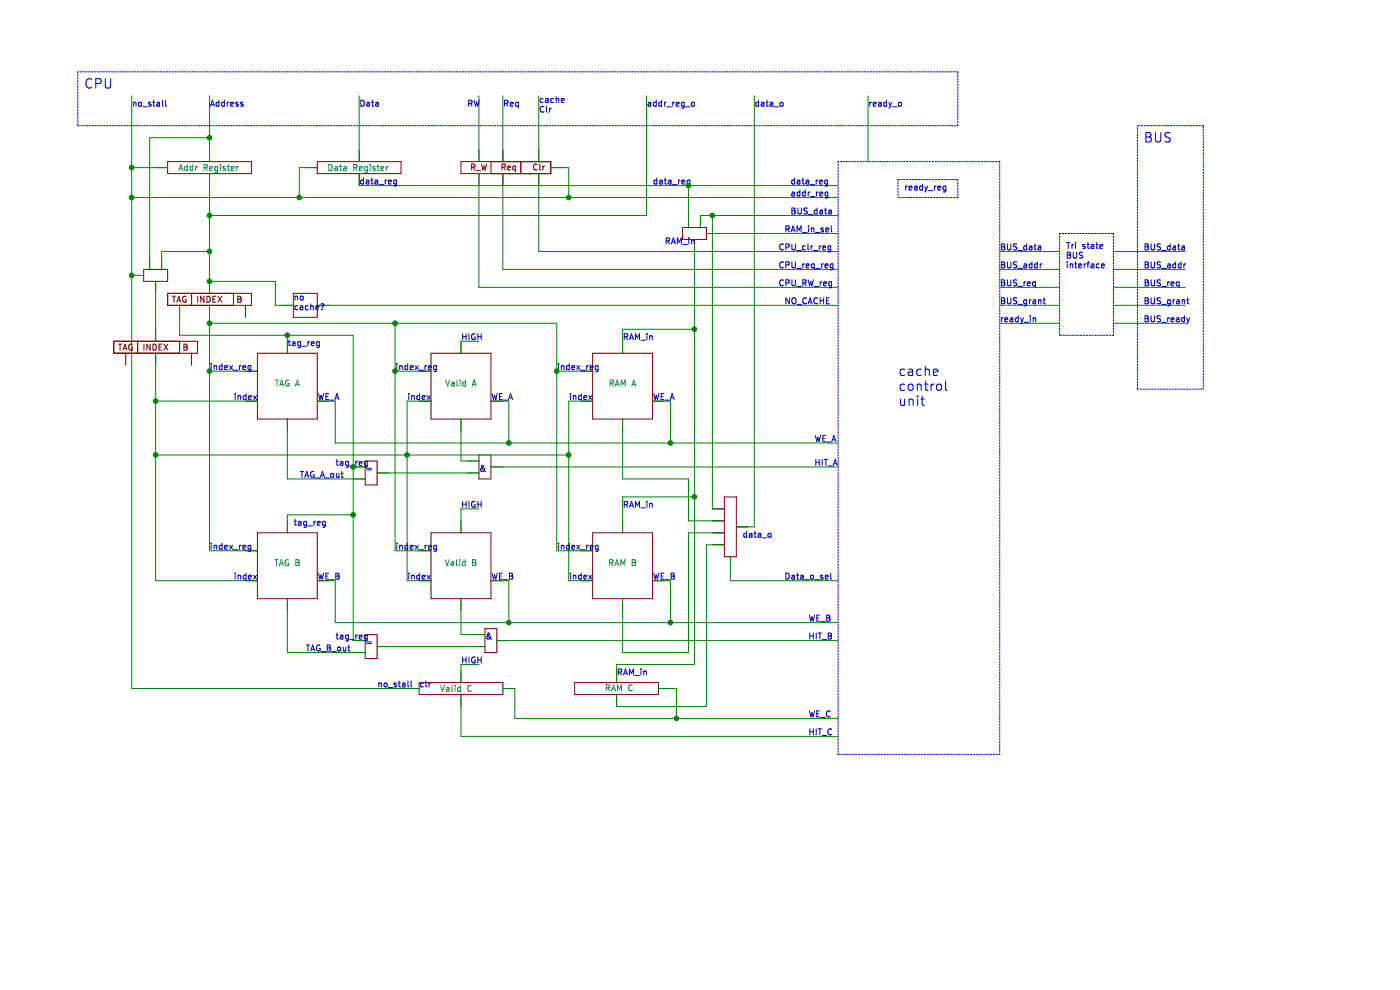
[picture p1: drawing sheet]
EESchema Schematic File Version 4
EELAYER 30 0
EELAYER END
$Descr A4 11693 8268
encoding utf-8
Sheet 1 1
Title ""
Date ""
Rev ""
Comp ""
Comment1 ""
Comment2 ""
Comment3 ""
Comment4 ""
$EndDescr
$Comp
L New_Library:RAM U?
U 1 1
P 5200 4750
F 0 "U?" H 5200 5556 50  0001 C CNN
F 1 "RAM B" H 5200 4800 50  0000 C CNN
F 2 "" H 5200 4750 50  0001 C CNN
F 3 "" H 5200 4750 50  0001 C CNN
	1    5200 4750
	1    0    0    -1  
$EndComp
$Comp
L New_Library:RAM U?
U 1 1
P 5200 3250
F 0 "U?" H 5200 4056 50  0001 C CNN
F 1 "RAM A" H 5200 3300 50  0000 C CNN
F 2 "" H 5200 3250 50  0001 C CNN
F 3 "" H 5200 3250 50  0001 C CNN
	1    5200 3250
	1    0    0    -1  
$EndComp
$Comp
L New_Library:register U?
U 1 1
P 3850 5750
F 0 "U?" H 3181 5771 50  0001 R CNN
F 1 "Valid C" H 3950 5750 50  0000 R CNN
F 2 "" H 3850 5750 50  0001 C CNN
F 3 "" H 3850 5750 50  0001 C CNN
	1    3850 5750
	1    0    0    -1  
$EndComp
$Comp
L New_Library:RAM U?
U 1 1
P 3850 4750
F 0 "U?" H 3850 5556 50  0001 C CNN
F 1 "Valid B" H 3850 4800 50  0000 C CNN
F 2 "" H 3850 4750 50  0001 C CNN
F 3 "" H 3850 4750 50  0001 C CNN
	1    3850 4750
	1    0    0    -1  
$EndComp
$Comp
L New_Library:RAM U?
U 1 1
P 3850 3250
F 0 "U?" H 3850 4056 50  0001 C CNN
F 1 "Valid A" H 3850 3300 50  0000 C CNN
F 2 "" H 3850 3250 50  0001 C CNN
F 3 "" H 3850 3250 50  0001 C CNN
	1    3850 3250
	1    0    0    -1  
$EndComp
$Comp
L New_Library:RAM U?
U 1 1
P 2400 4750
F 0 "U?" H 2400 5556 50  0001 C CNN
F 1 "TAG B" H 2400 4800 50  0000 C CNN
F 2 "" H 2400 4750 50  0001 C CNN
F 3 "" H 2400 4750 50  0001 C CNN
	1    2400 4750
	1    0    0    -1  
$EndComp
$Comp
L New_Library:RAM U?
U 1 1
P 2400 3250
F 0 "U?" H 2400 4056 50  0001 C CNN
F 1 "TAG A" H 2400 3300 50  0000 C CNN
F 2 "" H 2400 3250 50  0001 C CNN
F 3 "" H 2400 3250 50  0001 C CNN
	1    2400 3250
	1    0    0    -1  
$EndComp
$Comp
L New_Library:register U?
U 1 1
P 1750 1400
F 0 "U?" H 1081 1421 50  0001 R CNN
F 1 "Addr Register" H 2000 1400 50  0000 R CNN
F 2 "" H 1750 1400 50  0001 C CNN
F 3 "" H 1750 1400 50  0001 C CNN
	1    1750 1400
	1    0    0    -1  
$EndComp
Text Notes 1750 900  0    50   ~ 0
Address
$Comp
L New_Library:register U?
U 1 1
P 3000 1400
F 0 "U?" H 2331 1421 50  0001 R CNN
F 1 "Data Register" H 3250 1400 50  0000 R CNN
F 2 "" H 3000 1400 50  0001 C CNN
F 3 "" H 3000 1400 50  0001 C CNN
	1    3000 1400
	1    0    0    -1  
$EndComp
Text Notes 3000 900  0    50   ~ 0
Data
Wire Wire Line
	3000 1350 3000 800 
$Comp
L New_Library:controlreg ds
U 1 1
P 4250 1400
F 0 "ds" H 3581 1354 50  0001 R CNN
F 1 "controlreg" H 3771 1400 50  0001 R CNN
F 2 "" H 4250 1400 50  0001 C CNN
F 3 "" H 4250 1400 50  0001 C CNN
	1    4250 1400
	-1   0    0    1   
$EndComp
Text Notes 3900 900  0    50   ~ 0
RW
Text Notes 4200 900  0    50   ~ 0
Req
Text Notes 4500 950  0    50   ~ 0
cache\nClr
Text Notes 1100 900  0    50   ~ 0
no_stall
Wire Wire Line
	1100 1400 1400 1400
Wire Wire Line
	1100 1400 1100 1650
Wire Wire Line
	1100 1650 2500 1650
Wire Wire Line
	2500 1650 2500 1400
Wire Wire Line
	2500 1400 2650 1400
Wire Wire Line
	2500 1650 4750 1650
Wire Wire Line
	4750 1650 4750 1400
Wire Wire Line
	4750 1400 4600 1400
Connection ~ 2500 1650
$Comp
L New_Library:PCregister U?
U 1 1
P 1750 2500
F 0 "U?" H 2128 2500 50  0001 L CNN
F 1 "PCregister" H 1271 2455 50  0001 R CNN
F 2 "" H 1750 2500 50  0001 C CNN
F 3 "" H 1750 2500 50  0001 C CNN
	1    1750 2500
	1    0    0    -1  
$EndComp
Wire Wire Line
	1750 3100 2150 3100
Wire Wire Line
	1750 3100 1750 4600
Wire Wire Line
	1750 4600 2150 4600
Connection ~ 1750 3100
Wire Wire Line
	1750 2700 3300 2700
Wire Wire Line
	3300 2700 3300 3100
Wire Wire Line
	3300 3100 3600 3100
Connection ~ 1750 2700
Wire Wire Line
	1750 2700 1750 3100
Wire Wire Line
	3300 3100 3300 4600
Wire Wire Line
	3300 4600 3600 4600
Connection ~ 3300 3100
Wire Wire Line
	3300 2700 4650 2700
Wire Wire Line
	4650 2700 4650 3100
Wire Wire Line
	4650 3100 4950 3100
Connection ~ 3300 2700
Wire Wire Line
	4650 3100 4650 4600
Wire Wire Line
	4650 4600 4950 4600
Connection ~ 4650 3100
Text Notes 1750 3100 0    50   ~ 0
index_reg
Text Notes 1750 4600 0    50   ~ 0
index_reg
Text Notes 3300 3100 0    50   ~ 0
index_reg
Text Notes 3300 4600 0    50   ~ 0
index_reg
Text Notes 4650 3100 0    50   ~ 0
index_reg
Text Notes 4650 4600 0    50   ~ 0
index_reg
$Comp
L New_Library:PCregister U?
U 1 1
P 1300 2900
F 0 "U?" H 1678 2900 50  0001 L CNN
F 1 "PCregister" H 1678 2855 50  0001 L CNN
F 2 "" H 1300 2900 50  0001 C CNN
F 3 "" H 1300 2900 50  0001 C CNN
	1    1300 2900
	1    0    0    -1  
$EndComp
Wire Wire Line
	1300 2950 1300 3350
Wire Wire Line
	1300 3350 2150 3350
Wire Wire Line
	1300 3350 1300 3800
Wire Wire Line
	1300 4850 2150 4850
Connection ~ 1300 3350
Wire Wire Line
	1300 3800 3400 3800
Wire Wire Line
	3400 3800 3400 3350
Wire Wire Line
	3400 3350 3600 3350
Connection ~ 1300 3800
Wire Wire Line
	1300 3800 1300 4850
Wire Wire Line
	3400 3800 3400 4850
Wire Wire Line
	3400 4850 3600 4850
Connection ~ 3400 3800
Wire Wire Line
	3400 3800 4750 3800
Wire Wire Line
	4750 3800 4750 3350
Wire Wire Line
	4750 3350 4950 3350
Wire Wire Line
	4750 3800 4750 4850
Wire Wire Line
	4750 4850 4950 4850
Connection ~ 4750 3800
$Comp
L 4xxx:2-1 U?
U 1 1
P 1300 2250
F 0 "U?" H 1162 2254 50  0001 R CNN
F 1 "2-1" H 1162 2300 50  0001 R CNN
F 2 "" H 1300 2250 50  0001 C CNN
F 3 "" H 1300 2250 50  0001 C CNN
	1    1300 2250
	-1   0    0    1   
$EndComp
Wire Wire Line
	1750 800  1750 1150
Wire Wire Line
	1300 2350 1300 2850
Wire Wire Line
	1350 2250 1350 2100
Wire Wire Line
	1250 1150 1750 1150
Connection ~ 1750 1150
Wire Wire Line
	1750 1150 1750 1350
Wire Wire Line
	1750 2550 1750 2700
Wire Wire Line
	1100 2300 1200 2300
Text Notes 1950 4850 0    50   ~ 0
index
Text Notes 1950 3350 0    50   ~ 0
index
Text Notes 3400 3350 0    50   ~ 0
index
Text Notes 3400 4850 0    50   ~ 0
index
Text Notes 4750 3350 0    50   ~ 0
index
Text Notes 4750 4850 0    50   ~ 0
index
Wire Wire Line
	1500 2550 1500 2800
Wire Wire Line
	1500 2800 2400 2800
Wire Wire Line
	2400 2800 2400 2950
Wire Wire Line
	2400 2800 2950 2800
Wire Wire Line
	2950 4300 2400 4300
Wire Wire Line
	2400 4300 2400 4450
Connection ~ 2400 2800
Text Notes 2400 2900 0    50   ~ 0
tag_reg
Text Notes 2450 4400 0    50   ~ 0
tag_reg
Wire Wire Line
	2650 3350 2800 3350
Wire Wire Line
	2800 3350 2800 3700
Wire Wire Line
	2800 3700 4250 3700
Wire Wire Line
	4250 3700 4250 3350
Wire Wire Line
	4250 3350 4100 3350
Wire Wire Line
	4250 3700 5600 3700
Wire Wire Line
	5600 3700 5600 3350
Wire Wire Line
	5600 3350 5450 3350
Connection ~ 4250 3700
Wire Wire Line
	5600 3700 7000 3700
Connection ~ 5600 3700
Text Notes 6800 3700 0    50   ~ 0
WE_A
Text Notes 5450 3350 0    50   ~ 0
WE_A
Text Notes 4100 3350 0    50   ~ 0
WE_A
Text Notes 2650 3350 0    50   ~ 0
WE_A
Wire Wire Line
	2650 4850 2800 4850
Wire Wire Line
	2800 4850 2800 5200
Wire Wire Line
	2800 5200 4250 5200
Wire Wire Line
	4250 5200 4250 4850
Wire Wire Line
	4250 4850 4100 4850
Wire Wire Line
	4250 5200 5600 5200
Wire Wire Line
	5600 5200 5600 4850
Wire Wire Line
	5600 4850 5450 4850
Connection ~ 4250 5200
Wire Wire Line
	5600 5200 7000 5200
Connection ~ 5600 5200
Text Notes 6750 5200 0    50   ~ 0
WE_B
Text Notes 5450 4850 0    50   ~ 0
WE_B
Text Notes 4100 4850 0    50   ~ 0
WE_B
Text Notes 2650 4850 0    50   ~ 0
WE_B
$Comp
L New_Library:1to1 U?
U 1 1
P 2550 2550
F 0 "U?" H 2550 2815 50  0001 C CNN
F 1 "no cache" H 2550 2600 50  0001 C CNN
F 2 "" H 2550 2550 50  0001 C CNN
F 3 "" H 2550 2550 50  0001 C CNN
	1    2550 2550
	1    0    0    -1  
$EndComp
Wire Wire Line
	1750 2350 2300 2350
Wire Wire Line
	2300 2350 2300 2550
Wire Wire Line
	2300 2550 2450 2550
Connection ~ 1750 2350
Wire Wire Line
	1750 2350 1750 2450
Wire Wire Line
	2650 2550 7000 2550
Text Notes 6550 2550 0    50   ~ 0
NO_CACHE
Wire Wire Line
	1350 2100 1750 2100
Connection ~ 1750 2100
Wire Wire Line
	1750 2100 1750 2350
Connection ~ 1100 1650
Text Notes 2450 2600 0    50   ~ 0
no \ncache?
$Comp
L 4xxx:2-1 U?
U 1 1
P 3050 3950
F 0 "U?" H 2912 3954 50  0001 R CNN
F 1 "2-1" H 2912 4000 50  0001 R CNN
F 2 "" H 3050 3950 50  0001 C CNN
F 3 "" H 3050 3950 50  0001 C CNN
	1    3050 3950
	0    1    1    0   
$EndComp
Text Notes 3050 3950 0    50   ~ 0
=
Wire Wire Line
	2400 3500 2400 4000
Wire Wire Line
	2400 4000 3050 4000
Wire Wire Line
	2950 2800 2950 3900
Wire Wire Line
	3050 3900 2950 3900
Connection ~ 2950 3900
Wire Wire Line
	2950 3900 2950 4300
$Comp
L 4xxx:2-1 U?
U 1 1
P 4000 3900
F 0 "U?" H 3862 3904 50  0001 R CNN
F 1 "2-1" H 3862 3950 50  0001 R CNN
F 2 "" H 4000 3900 50  0001 C CNN
F 3 "" H 4000 3900 50  0001 C CNN
	1    4000 3900
	0    1    1    0   
$EndComp
Text Notes 4000 3950 0    50   ~ 0
&
Wire Wire Line
	3150 3950 4000 3950
Wire Wire Line
	3850 3500 3850 3850
Wire Wire Line
	3850 3850 4000 3850
Wire Wire Line
	4100 3900 7000 3900
Text Notes 6800 3900 0    50   ~ 0
HIT_A
$Comp
L 4xxx:2-1 U?
U 1 1
P 3050 5400
F 0 "U?" H 2912 5404 50  0001 R CNN
F 1 "2-1" H 2912 5450 50  0001 R CNN
F 2 "" H 3050 5400 50  0001 C CNN
F 3 "" H 3050 5400 50  0001 C CNN
	1    3050 5400
	0    1    1    0   
$EndComp
Wire Wire Line
	2400 5000 2400 5450
Wire Wire Line
	2400 5450 3050 5450
Wire Wire Line
	2950 5350 3050 5350
Connection ~ 2950 4300
Text Notes 3050 5400 0    50   ~ 0
=
$Comp
L 4xxx:2-1 U?
U 1 1
P 4050 5350
F 0 "U?" H 3912 5354 50  0001 R CNN
F 1 "2-1" H 3912 5400 50  0001 R CNN
F 2 "" H 4050 5350 50  0001 C CNN
F 3 "" H 4050 5350 50  0001 C CNN
	1    4050 5350
	0    1    1    0   
$EndComp
Text Notes 4050 5350 0    50   ~ 0
&
Wire Wire Line
	3150 5400 4050 5400
Wire Wire Line
	3850 5000 3850 5300
Wire Wire Line
	3850 5300 4050 5300
Wire Wire Line
	4150 5350 7000 5350
Text Notes 6750 5350 0    50   ~ 0
HIT_B
Wire Wire Line
	3850 5800 3850 6150
Wire Wire Line
	3850 6150 7000 6150
Text Notes 6750 6150 0    50   ~ 0
HIT_C
$Comp
L New_Library:register U?
U 1 1
P 5150 5750
F 0 "U?" H 4481 5771 50  0001 R CNN
F 1 "RAM C" H 5250 5750 50  0000 R CNN
F 2 "" H 5150 5750 50  0001 C CNN
F 3 "" H 5150 5750 50  0001 C CNN
	1    5150 5750
	-1   0    0    1   
$EndComp
Wire Wire Line
	4200 5750 4300 5750
Wire Wire Line
	4300 5750 4300 6000
Wire Wire Line
	4300 6000 5650 6000
Wire Wire Line
	5650 6000 5650 5750
Wire Wire Line
	5650 5750 5500 5750
Wire Wire Line
	5650 6000 7000 6000
Connection ~ 5650 6000
Text Notes 6750 6000 0    50   ~ 0
WE_C
Text Notes 3500 5750 0    50   ~ 0
clr
Wire Wire Line
	1100 5750 3500 5750
Connection ~ 1100 2300
Text Notes 3150 5750 0    50   ~ 0
no_stall
Wire Wire Line
	3850 5700 3850 5550
Wire Wire Line
	3850 4450 3850 4250
Wire Wire Line
	3850 4250 4000 4250
Wire Wire Line
	3850 5550 4000 5550
Wire Wire Line
	3850 2950 3850 2850
Wire Wire Line
	3850 2850 4000 2850
Text Notes 3850 2850 0    50   ~ 0
HIGH
Text Notes 3850 4250 0    50   ~ 0
HIGH
Text Notes 3850 5550 0    50   ~ 0
HIGH
Wire Wire Line
	2950 4300 2950 5350
Text Notes 2800 5350 0    50   ~ 0
tag_reg
Text Notes 2800 3900 0    50   ~ 0
tag_reg
Text Notes 2500 4000 0    50   ~ 0
TAG_A_out
Text Notes 2550 5450 0    50   ~ 0
TAG_B_out
$Comp
L New_Library:4to1 U?
U 1 1
P 6100 4400
F 0 "U?" V 5777 4400 50  0001 C CNN
F 1 "4to1" V 5776 4400 50  0001 C CNN
F 2 "" H 6100 4400 50  0001 C CNN
F 3 "" H 6100 4400 50  0001 C CNN
	1    6100 4400
	0    1    1    0   
$EndComp
Wire Wire Line
	5150 5800 5150 5900
Wire Wire Line
	5150 5900 5900 5900
Wire Wire Line
	5900 5900 5900 4550
Wire Wire Line
	5900 4550 6050 4550
Wire Wire Line
	5200 5000 5200 5450
Wire Wire Line
	5200 5450 5750 5450
Wire Wire Line
	5750 5450 5750 4450
Wire Wire Line
	5750 4450 6050 4450
Wire Wire Line
	5200 3500 5200 4000
Wire Wire Line
	5200 4000 5750 4000
Wire Wire Line
	5750 4000 5750 4350
Wire Wire Line
	5750 4350 6050 4350
Wire Wire Line
	6150 4400 6300 4400
Wire Wire Line
	6300 4400 6300 800 
Wire Wire Line
	1100 2300 1100 5750
Wire Wire Line
	6100 4650 6100 4850
Wire Wire Line
	6100 4850 7000 4850
Text Notes 6550 4850 0    50   ~ 0
Data_o_sel
Text Notes 6200 4500 0    50   ~ 0
data_o
Text Notes 6300 900  0    50   ~ 0
data_o
Wire Wire Line
	1750 1800 5400 1800
Wire Wire Line
	5400 1800 5400 800 
Text Notes 5400 900  0    50   ~ 0
addr_reg_o
Wire Wire Line
	4000 2400 7000 2400
Text Notes 6500 2400 0    50   ~ 0
CPU_RW_reg
Wire Wire Line
	4200 2250 7000 2250
Text Notes 6500 2250 0    50   ~ 0
CPU_req_reg
Wire Wire Line
	4500 2100 7000 2100
Text Notes 6500 2100 0    50   ~ 0
CPU_clr_reg
Wire Wire Line
	1250 1150 1250 2250
Wire Wire Line
	4200 1450 4200 2250
Wire Wire Line
	4500 1450 4500 2100
Wire Wire Line
	1750 1800 1750 2100
Wire Wire Line
	4200 800  4200 1350
Wire Wire Line
	4500 800  4500 1350
Wire Wire Line
	1100 1650 1100 2300
Wire Wire Line
	1750 1450 1750 1800
Connection ~ 1750 1800
Wire Wire Line
	1100 1400 1100 800 
Connection ~ 1100 1400
Wire Wire Line
	4000 1350 4000 800 
Wire Wire Line
	4000 1450 4000 2400
$Comp
L 4xxx:2-1 U?
U 1 1
P 5800 1900
F 0 "U?" H 5662 1904 50  0001 R CNN
F 1 "2-1" H 5662 1950 50  0001 R CNN
F 2 "" H 5800 1900 50  0001 C CNN
F 3 "" H 5800 1900 50  0001 C CNN
	1    5800 1900
	-1   0    0    1   
$EndComp
Wire Wire Line
	5800 2750 5200 2750
Wire Wire Line
	5200 2750 5200 2950
Text Notes 5550 2050 0    50   ~ 0
RAM_in
Wire Wire Line
	5800 2750 5800 4150
Wire Wire Line
	5800 4150 5200 4150
Wire Wire Line
	5200 4150 5200 4450
Connection ~ 5800 2750
Wire Wire Line
	5800 4150 5800 5550
Wire Wire Line
	5800 5550 5150 5550
Wire Wire Line
	5150 5550 5150 5700
Connection ~ 5800 4150
Text Notes 5200 2850 0    50   ~ 0
RAM_in
Text Notes 5200 4250 0    50   ~ 0
RAM_in
Text Notes 5150 5650 0    50   ~ 0
RAM_in
Wire Wire Line
	3000 1450 3000 1550
Wire Wire Line
	3000 1550 5750 1550
Text Notes 3000 1550 0    50   ~ 0
data_reg
Text Notes 5450 1550 0    50   ~ 0
data_reg
Wire Wire Line
	5900 1950 7000 1950
Text Notes 6550 1950 0    50   ~ 0
RAM_in_sel
Wire Wire Line
	4750 1650 7000 1650
Connection ~ 4750 1650
Wire Wire Line
	5750 1550 7000 1550
Connection ~ 5750 1550
Wire Wire Line
	5800 2000 5800 2750
Wire Wire Line
	5850 1800 5950 1800
Text Notes 6600 1800 0    50   ~ 0
BUS_data
Text Notes 6600 1550 0    50   ~ 0
data_reg
Text Notes 6600 1650 0    50   ~ 0
addr_reg
Wire Wire Line
	5850 1800 5850 1900
Wire Wire Line
	5750 1550 5750 1900
Text Notes 9550 2100 0    50   ~ 0
BUS_data
Wire Wire Line
	9300 2100 9900 2100
Text Notes 9550 2250 0    50   ~ 0
BUS_addr
Wire Wire Line
	9300 2250 9900 2250
Text Notes 9550 2400 0    50   ~ 0
BUS_req
Wire Wire Line
	9900 2400 9300 2400
Text Notes 9550 2550 0    50   ~ 0
BUS_grant
Wire Wire Line
	9300 2550 9900 2550
Text Notes 9550 2700 0    50   ~ 0
BUS_ready
Wire Wire Line
	9900 2700 9300 2700
Wire Notes Line
	9300 2800 8850 2800
Wire Notes Line
	8850 2800 8850 1950
Wire Notes Line
	8850 1950 9300 1950
Wire Notes Line
	9300 1950 9300 2800
Text Notes 8900 2250 0    50   ~ 0
Tri state\nBUS \ninterface
Wire Notes Line
	7000 1350 7000 6300
Wire Notes Line
	7000 6300 8350 6300
Wire Notes Line
	8350 6300 8350 1350
Wire Notes Line
	8350 1350 7000 1350
Wire Wire Line
	8850 2100 8350 2100
Wire Wire Line
	8850 2250 8350 2250
Wire Wire Line
	8850 2400 8350 2400
Wire Wire Line
	8850 2550 8350 2550
Wire Wire Line
	8850 2700 8350 2700
Text Notes 8350 2100 0    50   ~ 0
BUS_data
Text Notes 8350 2250 0    50   ~ 0
BUS_addr
Text Notes 8350 2400 0    50   ~ 0
BUS_req
Text Notes 8350 2550 0    50   ~ 0
BUS_grant
Text Notes 8350 2700 0    50   ~ 0
ready_in
Wire Wire Line
	7250 1350 7250 800 
Text Notes 7250 900  0    50   ~ 0
ready_o
Wire Notes Line
	7500 1500 8000 1500
Wire Notes Line
	8000 1500 8000 1650
Wire Notes Line
	8000 1650 7500 1650
Wire Notes Line
	7500 1500 7500 1650
Text Notes 7550 1600 0    50   ~ 0
ready_reg
Text Notes 7500 3400 0    79   ~ 0
cache\ncontrol\nunit
Wire Notes Line
	650  1050 8000 1050
Wire Notes Line
	8000 1050 8000 600 
Wire Notes Line
	8000 600  650  600 
Wire Notes Line
	650  600  650  1050
Wire Notes Line
	9500 1050 9500 3250
Wire Notes Line
	9500 3250 10050 3250
Wire Notes Line
	10050 3250 10050 1050
Wire Notes Line
	10050 1050 9500 1050
Text Notes 700  750  0    79   ~ 0
CPU
Text Notes 9550 1200 0    79   ~ 0
BUS
Wire Wire Line
	6050 4250 5950 4250
Wire Wire Line
	5950 4250 5950 1800
Connection ~ 5950 1800
Wire Wire Line
	5950 1800 7000 1800
$EndSCHEMATC
